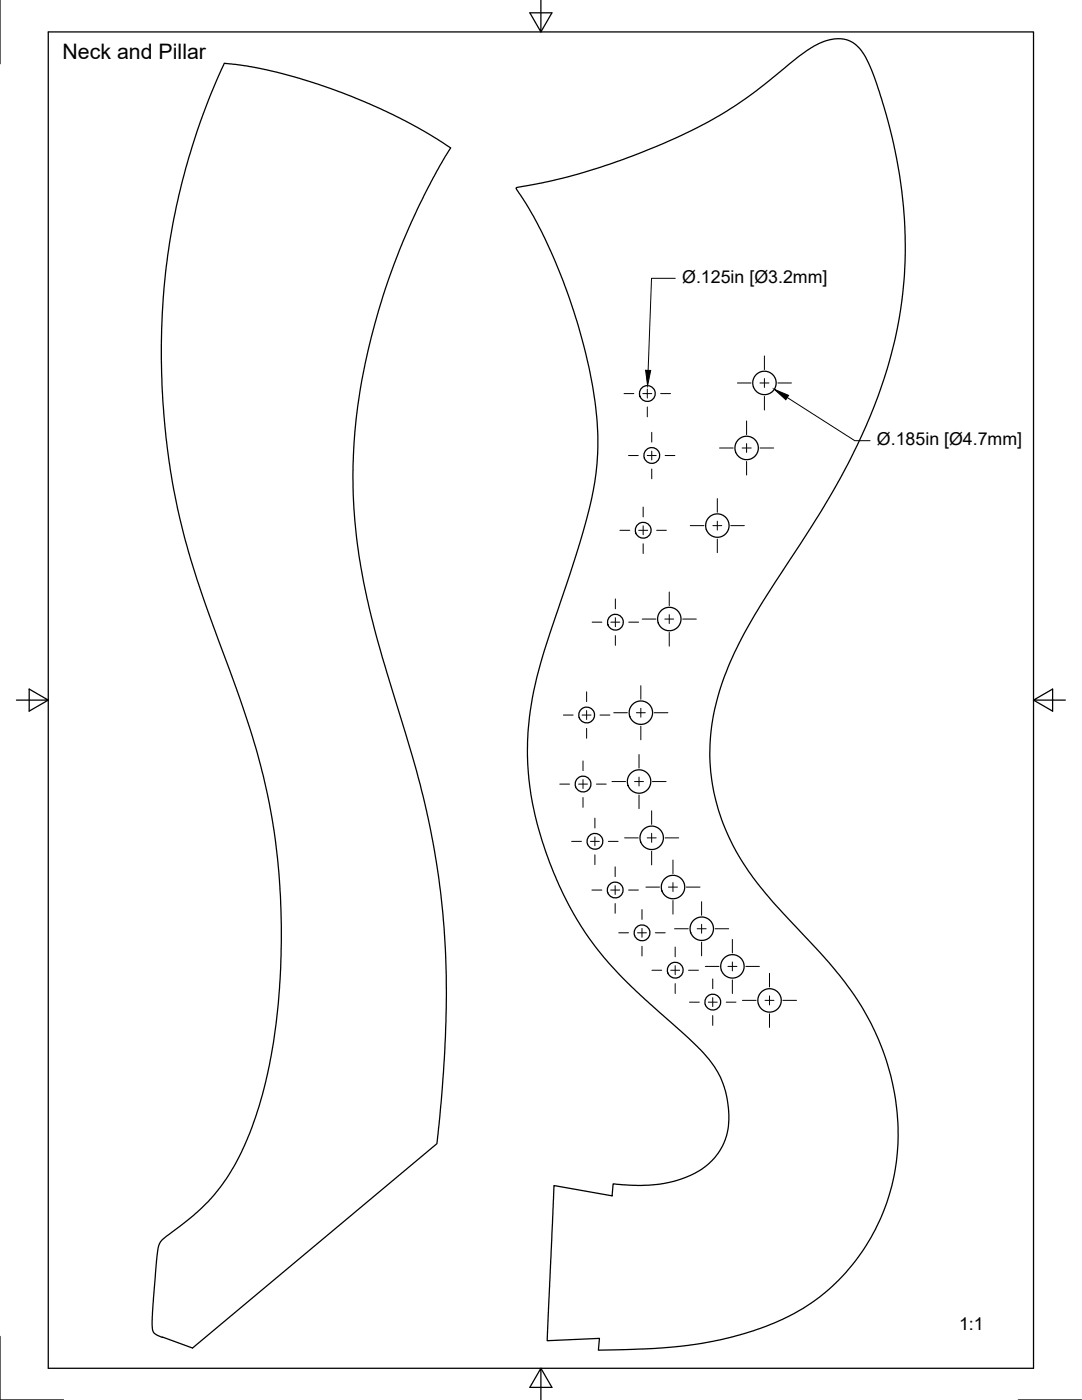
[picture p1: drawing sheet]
<svg xmlns="http://www.w3.org/2000/svg" width="216mm" height="279mm" viewBox="0 0 216 279" stroke-linecap="round" stroke-linejoin="round" font-family="sans-serif">
<!-- layer: Visible -->
<g fill="none" stroke="#000" stroke-width=".25">
<path d="M44.8 12.6l4.7 .6 5.9 1.2 4.2 1.2 6.3 2.1 4.5 1.6 6.6 2.9 4.7 2.4 5.6 3.2 2.6 1.7-2.1 3.5-2.8 5.2a133.3 133.3 0 0 0-14.4 51.2 113.9 113.9 0 0 0 4.4 37.2l1.8 6.1a465.9 465.9 0 0 1 7.8 27 174.5 174.5 0 0 1 3.8 55.7l-1.2 12.8-48.8 40.8-6.7-2.4a1.78 1.78 0 0 1-1.3-2.1l.1-4.4 .8-9.3a4.7 4.7 0 0 1 1.1-3.4l6.3-4.9 2.8-2.6 1.8-2.1a50.9 50.9 0 0 0 8.9-18.6 131.9 131.9 0 0 0 3.6-43.2 133.1 133.1 0 0 0-8.6-38.4 394.4 394.4 0 0 1-9.1-25.8 145.6 145.6 0 0 1-1.9-74.9 134.1 134.1 0 0 1 8.6-24.3zM103 37.5l7.2-1.4 7.7-2.1a120.9 120.9 0 0 0 28.5-12.7 225.1 225.1 0 0 0 13.8-10.6 11.4 11.4 0 0 1 7.7-3 6.2 6.2 0 0 1 5 4l1.2 2.8 1.3 3.7 2.3 8.1a88 88 0 0 1-6.2 61.6 162.1 162.1 0 0 1-11.9 20.8l-3.7 5.6a99.7 99.7 0 0 0-11.7 21.7 40.6 40.6 0 0 0 6.1 39.1 123.8 123.8 0 0 0 11 12.5 67.9 67.9 0 0 1 13.3 18.4 45.3 45.3 0 0 1 1.1 37.1 40 40 0 0 1-26.4 22.8 80.8 80.8 0 0 1-22.7 3.4l-7.2 .2 .2-2.4-10.4 .5 1.3-31 11.6 2.1 .2-2.4 3.5 .2 2.7 .1a20.8 20.8 0 0 0 12.9-4.3 12.4 12.4 0 0 0 3.9-11.8 18.4 18.4 0 0 0-6.5-12l-10.5-9.4a66.2 66.2 0 0 1-20.6-32.8 57.5 57.5 0 0 1 .3-34.3l2.5-7.8a208.2 208.2 0 0 0 8-26.8 57.6 57.6 0 0 0-.8-23.3 105.8 105.8 0 0 0-13.8-35.1z"/>
<circle cx="129.2" cy="78.5" r="1.58"/>
<circle cx="152.5" cy="76.4" r="2.34"/>
<circle cx="130.1" cy="90.9" r="1.58"/>
<circle cx="149" cy="89.4" r="2.34"/>
<circle cx="128.3" cy="105.8" r="1.58"/>
<circle cx="143.1" cy="104.9" r="2.34"/>
<circle cx="122.8" cy="124.2" r="1.58"/>
<circle cx="133.6" cy="123.5" r="2.34"/>
<circle cx="116.3" cy="156.5" r="1.58"/>
<circle cx="117.1" cy="142.7" r="1.58"/>
<circle cx="127.5" cy="156" r="2.34"/>
<circle cx="127.9" cy="142.2" r="2.34"/>
<circle cx="118.7" cy="167.9" r="1.58"/>
<circle cx="122.8" cy="177.6" r="1.58"/>
<circle cx="130" cy="167.2" r="2.34"/>
<circle cx="134.3" cy="177" r="2.34"/>
<circle cx="128.1" cy="186.2" r="1.58"/>
<circle cx="134.7" cy="193.6" r="1.58"/>
<circle cx="140" cy="185.3" r="2.34"/>
<circle cx="142.2" cy="200" r="1.58"/>
<circle cx="146.1" cy="192.9" r="2.34"/>
<circle cx="153.6" cy="199.7" r="2.34"/>
</g>
<!-- layer: Center Lines -->
<g fill="none" stroke="#000" stroke-width=".2">
<path d="M124.5 78.5h2M128.3 78.5h1.7M129.2 73.9v2M129.2 77.7v1.7M131.8 78.5h2M147.1 76.4h2.8M151.6 76.4h1.8M152.5 71v2.8M152.5 75.5v1.8M152.5 79.1v2.7M155.2 76.4h2.7M125.4 90.9h2"/>
<path d="M129.1 90.9h1.8M129.2 81.2v2M130 86.3v1.9M130 90v1.8M130 93.6v1.9M132.7 90.9h2M143.1 99.5v2.7M143.6 89.4h2.7M148.1 89.4h1.8M149 84v2.7M149 88.5v1.8M149 92.1v2.7"/>
<path d="M151.7 89.4h2.7M122.8 119.5v2M123.7 105.8h2M127.4 105.8h1.8M128.3 101.2v2M128.3 104.9v1.8M128.3 108.5v2M131 105.8h2M133.5 118.2v2.7M137.7 104.9h2.8M142.2 104.9h1.8M143.1 104v1.8"/>
<path d="M143.1 107.6v2.7M145.8 104.9h2.7M117.1 138.1v1.9M118.2 124.2h1.9M121.9 124.2h1.8M122.8 123.3v1.8M122.8 126.9v1.9M125.5 124.2h1.9M127.9 136.8v2.8M128.1 123.5h2.8M132.7 123.5h1.7M133.5 122.7v1.7"/>
<path d="M133.5 126.2v2.7M136.2 123.5h2.7M111.7 156.5h1.9M112.4 142.7h2M115.4 156.5h1.8M116.1 142.7h1.8M116.3 151.8v2M116.3 155.6v1.8M116.3 159.2v1.9M117.1 141.8v1.8M117.1 145.4v1.9M119 156.5h2"/>
<path d="M119.7 142.7h2M122.1 156h2.7M122.5 142.2h2.7M126.6 156h1.8M127 142.2h1.8M127.5 150.6v2.7M127.5 155.1v1.8M127.5 158.7v2.7M127.9 141.4v1.7M127.9 144.9v2.7M130.2 156h2.7M130.5 142.2h2.8"/>
<path d="M114.1 167.9h1.9M117.8 167.9h1.8M118.1 177.6h2M118.7 163.3v1.9M118.7 167v1.8M118.7 170.6v2M121.4 167.9h1.9M121.9 177.6h1.8M122.7 173v1.9M122.7 176.7v1.8M124.6 167.2h2.8M125.4 177.6h2"/>
<path d="M128.9 177h2.7M129.1 167.2h1.8M130 161.8v2.7M130 166.3v1.8M130 169.9v2.7M132.7 167.2h2.7M133.4 177h1.8M134.3 171.6v2.7M134.3 176.1v1.8M134.3 179.7v2.7M136.9 177h2.8M140 180v2.7"/>
<path d="M122.7 180.3v2M123.5 186.2h1.9M127.2 186.2h1.8M128.1 181.5v2M128.1 185.3v1.7M128.1 188.8v2M130.1 193.6h1.9M130.8 186.2h1.9M133.8 193.6h1.8M134.6 185.4h2.7M134.7 189v1.9M134.7 192.7v1.8"/>
<path d="M134.7 196.3v2M137.4 193.6h2M139.1 185.4h1.8M140 184.5v1.7M140 188v2.8M140.7 192.9h2.8M142.2 195.4v1.9M142.2 199.1v1.8M142.7 185.4h2.7M145.2 192.9h1.8M146.1 187.5v2.7M146.1 192v1.8"/>
<path d="M146.1 195.6v2.7M148.1 199.6h2.8M148.8 192.9h2.7M152.7 199.6h1.7M153.5 194.2v2.8M153.5 198.8v1.8M156.2 199.6h2.7M137.6 200h1.9M141.3 200h1.8M142.2 202.7v1.9M144.9 200h2M153.5 202.3v2.7"/>
</g>
<!-- layer: Dimensions -->
<path d="M134.7 55.5h-4.7l-.7 18.4M157.1 79.3l13.5 8.6h3" fill="none" stroke="#000" stroke-width=".2"/>
<path d="M128.8 73.9h1l-.6 3.1zM154.5 77.7l2.9 1.2-.6 .9z" fill="#000" stroke="#000" stroke-width=".2"/>
<!-- layer: Border -->
<path d="M0 0v12.7M9.6 6.4h196.6v266.7h-196.6zM107.9 0v6.4l-2.2-3.8h4.4l-2.2 3.8M3.3 139.7h6.3l-3.8-2.2v4.4l3.8-2.2M206.2 139.7l3.8 2.2v-4.4l-3.8 2.2h6.4M0 266.7v12.7h12.7M107.9 273.1l2.2 3.8h-4.4l2.2-3.8v6.3M203.2 279.4h12.7" fill="none" stroke="#000" stroke-width=".25"/>
<text font-size="4.3" x="12.5" y="11.7">Neck and Pillar</text>
<g font-size="3.5">
<text x="136.1" y="56.5">Ø.125in [Ø3.2mm]</text>
<text x="175" y="88.9">Ø.185in [Ø4.7mm]</text>
<text x="191.4" y="265.5">1:1</text>
</g>
</svg>
